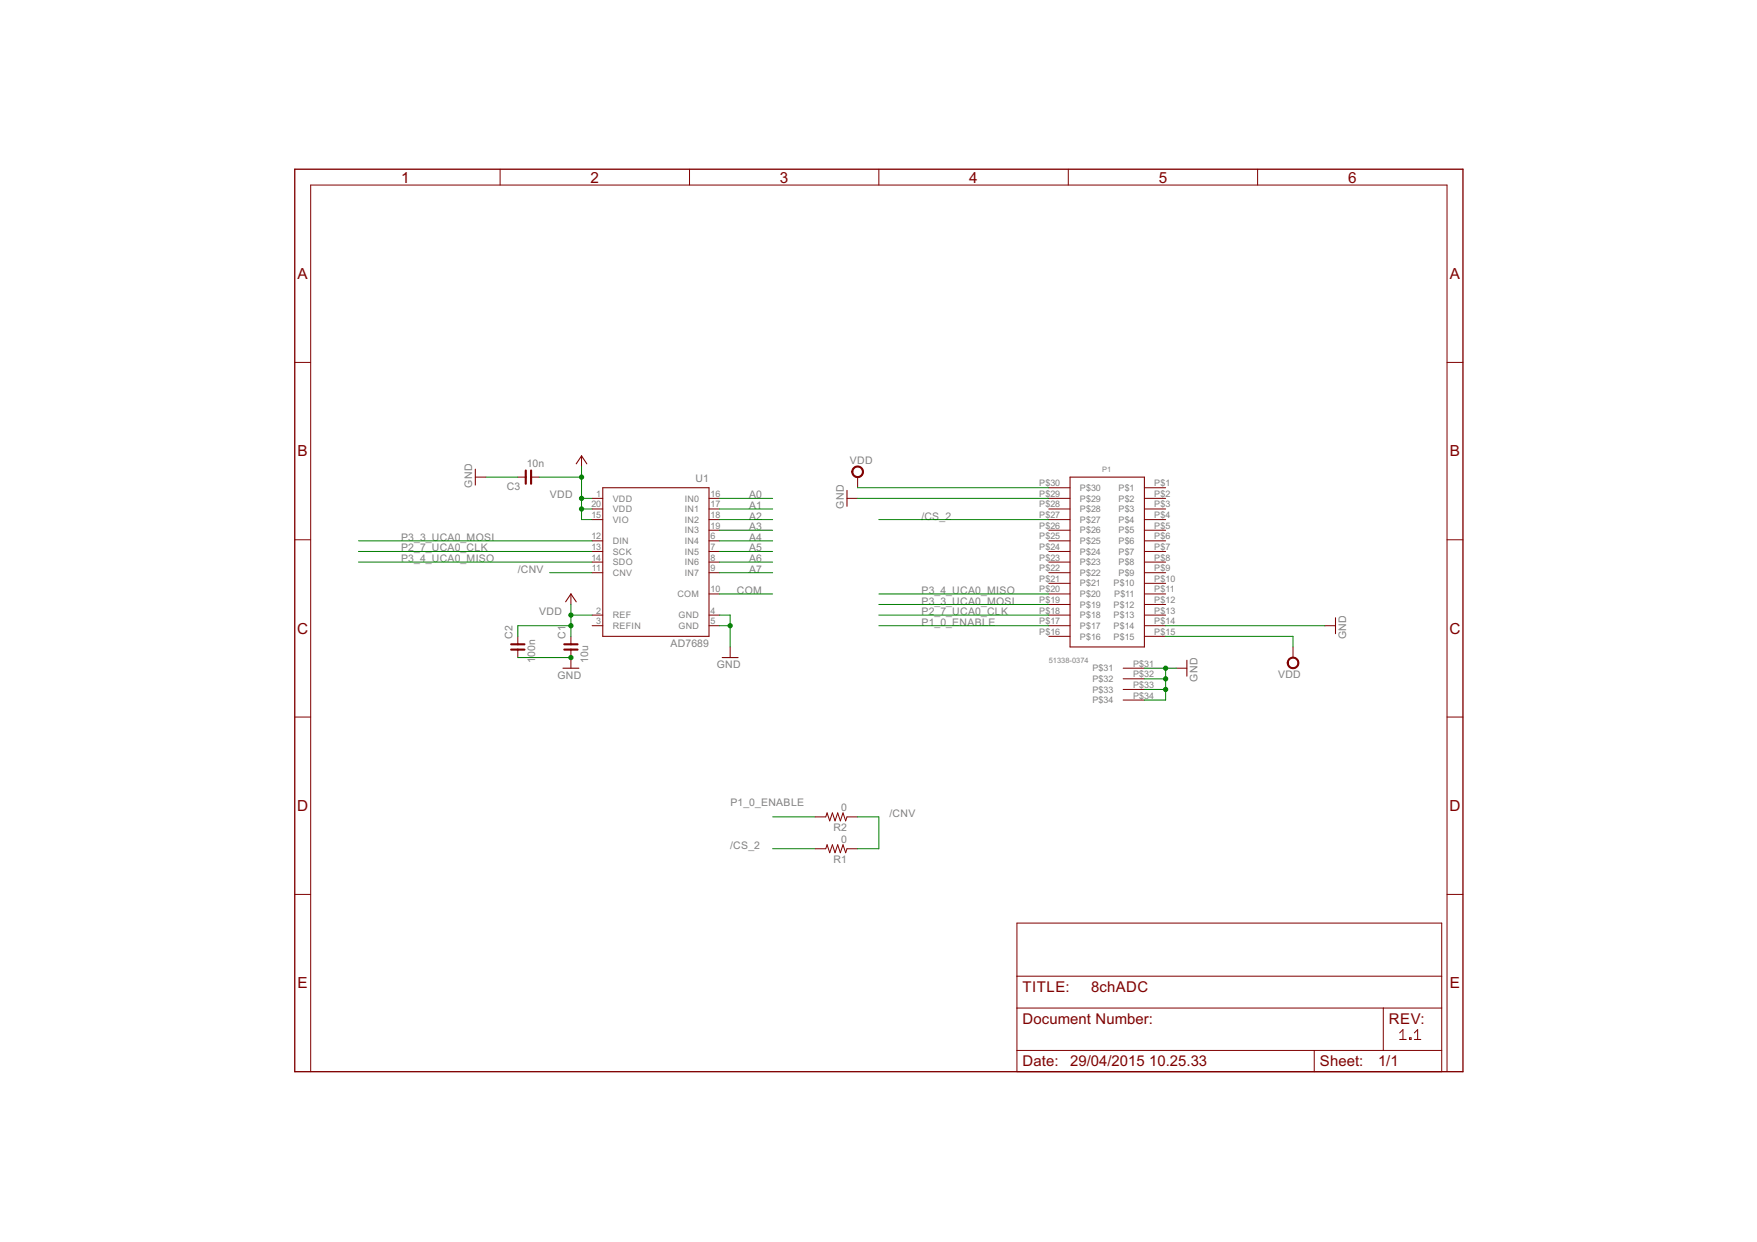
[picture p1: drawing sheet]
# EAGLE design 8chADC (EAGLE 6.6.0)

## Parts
C1  10u  C_0402  [C0402]
C2  100n  C_0402  [C0402]
C3  10n  C_0402  [C0402]
P1  51338-0374  51338-0374_RECEPTACLE  [51338-0374_RECEPTACLE]
R1  0  R_0402  [R0402]
R2  0  R_0402  [R0402]
U1  AD7689  [LFCSP20]

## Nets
/CNV: R1.1 R2.1 U1.11(CNV)
/CS_2: P1.P$27 R1.2
A0: U1.16(IN0)
A1: U1.17(IN1)
A2: U1.18(IN2)
A3: U1.19(IN3)
A4: U1.6(IN4)
A5: U1.7(IN5)
A6: U1.8(IN6)
A7: U1.9(IN7)
COM: U1.10(COM)
GND: C1.1 C2.1 C3.2 P1.P$14 P1.P$29 P1.P$31 P1.P$32 P1.P$33 P1.P$34 U1.4(GND) U1.5(GND)
P1_0_ENABLE: P1.P$17 R2.2
P2_7_UCA0_CLK: P1.P$18 U1.13(SCK)
P3_3_UCA0_MOSI: P1.P$19 U1.12(DIN)
P3_4_UCA0_MISO: P1.P$20 U1.14(SDO)
VDD: C1.2 C2.2 C3.1 P1.P$15 P1.P$30 U1.1(VDD) U1.2(REF) U1.15(VIO) U1.20(VDD) ; supply symbol labelled +3V3
Unconnected: P1.P$1 P1.P$2 P1.P$3 P1.P$4 P1.P$5 P1.P$6 P1.P$7 P1.P$8 P1.P$9 P1.P$10 P1.P$11 P1.P$12 P1.P$13 P1.P$16 P1.P$21 P1.P$22 P1.P$23 P1.P$24 P1.P$25 P1.P$26 P1.P$28 U1.3(REFIN)

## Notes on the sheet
- 1.1

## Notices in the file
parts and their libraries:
rc-master-smd: Copyright (C) 2007, Bob Starr
